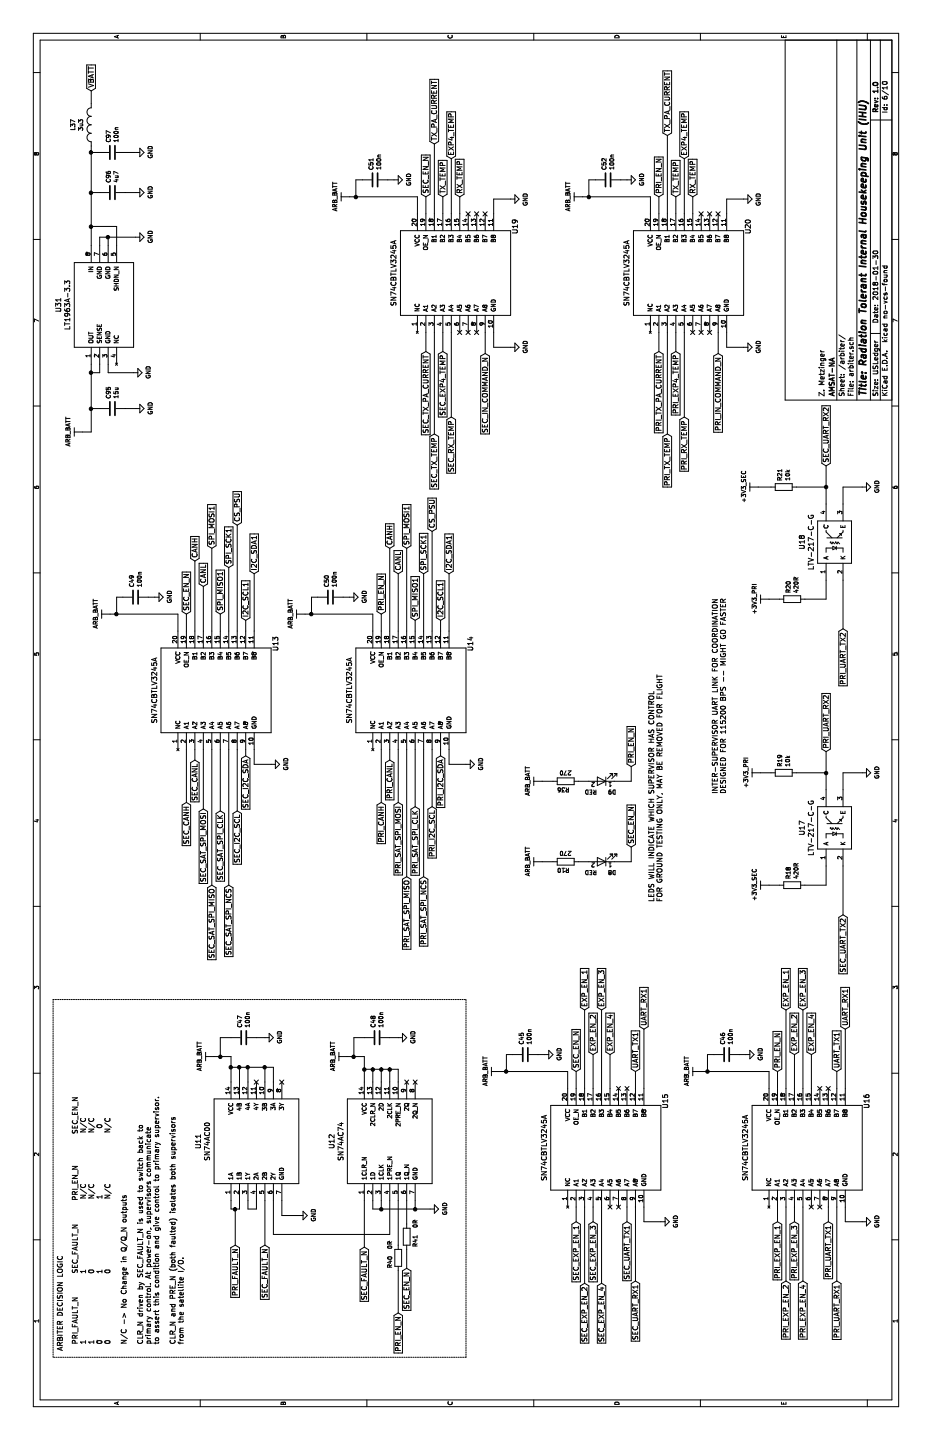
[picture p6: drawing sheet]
EESchema Schematic File Version 2
LIBS:amsat_abracon
LIBS:amsat_discrete
LIBS:amsat_everspin
LIBS:amsat_fairchild
LIBS:amsat_lineartech
LIBS:amsat_liteon
LIBS:amsat_maxim
LIBS:amsat_nxp
LIBS:amsat_onsemi
LIBS:amsat_rffm
LIBS:amsat_skyworks
LIBS:amsat_te_amp
LIBS:amsat_ti
LIBS:power
LIBS:device
LIBS:transistors
LIBS:conn
LIBS:linear
LIBS:regul
LIBS:74xx
LIBS:cmos4000
LIBS:adc-dac
LIBS:memory
LIBS:xilinx
LIBS:microcontrollers
LIBS:dsp
LIBS:microchip
LIBS:analog_switches
LIBS:motorola
LIBS:texas
LIBS:intel
LIBS:audio
LIBS:interface
LIBS:digital-audio
LIBS:philips
LIBS:display
LIBS:cypress
LIBS:siliconi
LIBS:opto
LIBS:atmel
LIBS:contrib
LIBS:valves
LIBS:rtihu-cache
EELAYER 26 0
EELAYER END
$Descr USLedger 17000 11000
encoding utf-8
Sheet 6 10
Title "Radiation Tolerant Internal Housekeeping Unit (IHU)"
Date "2018-01-30"
Rev "1.0"
Comp "AMSAT-NA"
Comment1 "Z. Metzinger"
Comment2 ""
Comment3 ""
Comment4 ""
$EndDescr
$Comp
L SN74AC00 U11
U 1 1
P 3525 3025
F 0 "U11" H 3525 3712 60  0000 C CNN
F 1 "SN74AC00" H 3525 3606 60  0000 C CNN
F 2 "Housings_SSOP:SSOP-14_5.3x6.2mm_Pitch0.65mm" H 3525 3025 60  0001 C CNN
F 3 "" H 3525 3025 60  0001 C CNN
	1    3525 3025
	1    0    0    -1  
$EndComp
Text GLabel 2300 2775 0    60   Input ~ 0
PRI_FAULT_N
Text GLabel 2300 3125 0    60   Input ~ 0
SEC_FAULT_N
$Comp
L GND #PWR0109
U 1 1
P 2650 3525
F 0 "#PWR0109" H 2650 3275 50  0001 C CNN
F 1 "GND" H 2655 3352 50  0000 C CNN
F 2 "" H 2650 3525 50  0001 C CNN
F 3 "" H 2650 3525 50  0001 C CNN
	1    2650 3525
	1    0    0    -1  
$EndComp
$Comp
L SN74AC74 U12
U 1 1
P 3525 4600
F 0 "U12" H 3525 5287 60  0000 C CNN
F 1 "SN74AC74" H 3525 5181 60  0000 C CNN
F 2 "Housings_SSOP:SSOP-14_5.3x6.2mm_Pitch0.65mm" H 3525 4600 60  0001 C CNN
F 3 "" H 3525 4600 60  0001 C CNN
	1    3525 4600
	1    0    0    -1  
$EndComp
Text GLabel 1500 4700 0    60   Input ~ 0
PRI_EN_N
Text GLabel 2025 4800 0    60   Input ~ 0
SEC_EN_N
$Comp
L GND #PWR0110
U 1 1
P 2725 5075
F 0 "#PWR0110" H 2725 4825 50  0001 C CNN
F 1 "GND" H 2730 4902 50  0000 C CNN
F 2 "" H 2725 5075 50  0001 C CNN
F 3 "" H 2725 5075 50  0001 C CNN
	1    2725 5075
	1    0    0    -1  
$EndComp
NoConn ~ 4225 4800
NoConn ~ 4225 4900
NoConn ~ 4225 3325
NoConn ~ 4225 3025
$Comp
L GND #PWR0111
U 1 1
P 7975 3200
F 0 "#PWR0111" H 7975 2950 50  0001 C CNN
F 1 "GND" H 7980 3027 50  0000 C CNN
F 2 "" H 7975 3200 50  0001 C CNN
F 3 "" H 7975 3200 50  0001 C CNN
	1    7975 3200
	1    0    0    -1  
$EndComp
$Comp
L GND #PWR0112
U 1 1
P 7975 5500
F 0 "#PWR0112" H 7975 5250 50  0001 C CNN
F 1 "GND" H 7980 5327 50  0000 C CNN
F 2 "" H 7975 5500 50  0001 C CNN
F 3 "" H 7975 5500 50  0001 C CNN
	1    7975 5500
	1    0    0    -1  
$EndComp
Text GLabel 9750 2200 2    60   Input ~ 0
SEC_EN_N
Text GLabel 9750 4500 2    60   Input ~ 0
PRI_EN_N
Text GLabel 7525 4500 0    60   Input ~ 0
PRI_CANH
Text GLabel 8025 4600 0    60   Input ~ 0
PRI_CANL
Text GLabel 10375 2300 2    60   Input ~ 0
CANH
Text GLabel 10075 2400 2    60   Input ~ 0
CANL
Text GLabel 7525 2200 0    60   Input ~ 0
SEC_CANH
Text GLabel 8025 2300 0    60   Input ~ 0
SEC_CANL
Text GLabel 10525 4600 2    60   Input ~ 0
CANH
Text GLabel 10225 4700 2    60   Input ~ 0
CANL
Text Notes 1050 750  0    60   ~ 0
ARBITER DECISION LOGIC
$Comp
L SN74CBTLV3245A U13
U 1 1
P 8850 2550
AR Path="/5A2AE81E" Ref="U13"  Part="1" 
AR Path="/5A276BBE/5A2AE81E" Ref="U13"  Part="1" 
F 0 "U13" H 9400 1850 60  0000 C CNN
F 1 "SN74CBTLV3245A" H 8850 3281 60  0000 C CNN
F 2 "amsat_ti:RGY_R-PVQFN-N20" H 8850 2550 60  0001 C CNN
F 3 "" H 8850 2550 60  0001 C CNN
	1    8850 2550
	1    0    0    -1  
$EndComp
$Comp
L SN74CBTLV3245A U14
U 1 1
P 8850 4850
AR Path="/5A2AE8AB" Ref="U14"  Part="1" 
AR Path="/5A276BBE/5A2AE8AB" Ref="U14"  Part="1" 
F 0 "U14" H 9400 4150 60  0000 C CNN
F 1 "SN74CBTLV3245A" H 8850 5581 60  0000 C CNN
F 2 "amsat_ti:RGY_R-PVQFN-N20" H 8850 4850 60  0001 C CNN
F 3 "" H 8850 4850 60  0001 C CNN
	1    8850 4850
	1    0    0    -1  
$EndComp
Text GLabel 6650 4800 0    60   Input ~ 0
PRI_SAT_SPI_MISO
Text GLabel 7475 4900 0    60   Input ~ 0
PRI_SAT_SPI_CLK
Text GLabel 7525 4700 0    60   Input ~ 0
PRI_SAT_SPI_MOSI
Text GLabel 6650 5000 0    60   Input ~ 0
PRI_SAT_SPI_NCS
Text GLabel 8075 5200 0    60   Input ~ 0
PRI_I2C_SDA
Text GLabel 7475 5100 0    60   Input ~ 0
PRI_I2C_SCL
Text GLabel 10525 4800 2    60   Input ~ 0
SPI_MOSI1
Text GLabel 9675 4900 2    60   Input ~ 0
SPI_MISO1
Text GLabel 10225 5000 2    60   Input ~ 0
SPI_SCK1
Text GLabel 9675 5200 2    60   Input ~ 0
I2C_SCL1
Text GLabel 10225 5300 2    60   Input ~ 0
I2C_SDA1
Text GLabel 10525 2500 2    60   Input ~ 0
SPI_MOSI1
Text GLabel 9750 2600 2    60   Input ~ 0
SPI_MISO1
Text GLabel 10300 2700 2    60   Input ~ 0
SPI_SCK1
Text GLabel 9675 2900 2    60   Input ~ 0
I2C_SCL1
Text GLabel 10225 3000 2    60   Input ~ 0
I2C_SDA1
Text GLabel 6550 2500 0    60   Input ~ 0
SEC_SAT_SPI_MISO
Text GLabel 7425 2600 0    60   Input ~ 0
SEC_SAT_SPI_CLK
Text GLabel 7450 2400 0    60   Input ~ 0
SEC_SAT_SPI_MOSI
Text GLabel 6550 2700 0    60   Input ~ 0
SEC_SAT_SPI_NCS
Text GLabel 8075 2900 0    60   Input ~ 0
SEC_I2C_SDA
Text GLabel 7425 2800 0    60   Input ~ 0
SEC_I2C_SCL
$Comp
L GND #PWR0113
U 1 1
P 2575 7800
F 0 "#PWR0113" H 2575 7550 50  0001 C CNN
F 1 "GND" H 2580 7627 50  0000 C CNN
F 2 "" H 2575 7800 50  0001 C CNN
F 3 "" H 2575 7800 50  0001 C CNN
	1    2575 7800
	1    0    0    -1  
$EndComp
$Comp
L GND #PWR0114
U 1 1
P 2575 10175
F 0 "#PWR0114" H 2575 9925 50  0001 C CNN
F 1 "GND" H 2580 10002 50  0000 C CNN
F 2 "" H 2575 10175 50  0001 C CNN
F 3 "" H 2575 10175 50  0001 C CNN
	1    2575 10175
	1    0    0    -1  
$EndComp
Text GLabel 4350 6800 2    60   Input ~ 0
SEC_EN_N
Text GLabel 4350 9175 2    60   Input ~ 0
PRI_EN_N
$Comp
L SN74CBTLV3245A U15
U 1 1
P 3450 7150
AR Path="/5A2EA8EA" Ref="U15"  Part="1" 
AR Path="/5A276BBE/5A2EA8EA" Ref="U15"  Part="1" 
F 0 "U15" H 4000 6450 60  0000 C CNN
F 1 "SN74CBTLV3245A" H 3450 7881 60  0000 C CNN
F 2 "amsat_ti:RGY_R-PVQFN-N20" H 3450 7150 60  0001 C CNN
F 3 "" H 3450 7150 60  0001 C CNN
	1    3450 7150
	1    0    0    -1  
$EndComp
$Comp
L SN74CBTLV3245A U16
U 1 1
P 3450 9525
AR Path="/5A2EA8F0" Ref="U16"  Part="1" 
AR Path="/5A276BBE/5A2EA8F0" Ref="U16"  Part="1" 
F 0 "U16" H 4000 8825 60  0000 C CNN
F 1 "SN74CBTLV3245A" H 3450 10256 60  0000 C CNN
F 2 "amsat_ti:RGY_R-PVQFN-N20" H 3450 9525 60  0001 C CNN
F 3 "" H 3450 9525 60  0001 C CNN
	1    3450 9525
	1    0    0    -1  
$EndComp
Text GLabel 5075 9275 2    60   Input ~ 0
EXP_EN_1
Text GLabel 4550 9375 2    60   Input ~ 0
EXP_EN_2
Text GLabel 5075 9475 2    60   Input ~ 0
EXP_EN_3
Text GLabel 4550 9575 2    60   Input ~ 0
EXP_EN_4
Text GLabel 2575 9175 0    60   Input ~ 0
PRI_EXP_EN_1
Text GLabel 1875 9275 0    60   Input ~ 0
PRI_EXP_EN_2
Text GLabel 2575 9375 0    60   Input ~ 0
PRI_EXP_EN_3
Text GLabel 1875 9475 0    60   Input ~ 0
PRI_EXP_EN_4
Text GLabel 5075 6900 2    60   Input ~ 0
EXP_EN_1
Text GLabel 4550 7000 2    60   Input ~ 0
EXP_EN_2
Text GLabel 5075 7100 2    60   Input ~ 0
EXP_EN_3
Text GLabel 4550 7200 2    60   Input ~ 0
EXP_EN_4
Text GLabel 2575 6800 0    60   Input ~ 0
SEC_EXP_EN_1
Text GLabel 1850 6900 0    60   Input ~ 0
SEC_EXP_EN_2
Text GLabel 2575 7000 0    60   Input ~ 0
SEC_EXP_EN_3
Text GLabel 1850 7100 0    60   Input ~ 0
SEC_EXP_EN_4
Text GLabel 2275 4300 0    60   Input ~ 0
SEC_FAULT_N
Text GLabel 1875 9875 0    60   Input ~ 0
PRI_UART_RX1
Text GLabel 2575 9775 0    60   Input ~ 0
PRI_UART_TX1
Text GLabel 4350 9875 2    60   Input ~ 0
UART_TX1
Text GLabel 4850 9975 2    60   Input ~ 0
UART_RX1
Text GLabel 4350 7500 2    60   Input ~ 0
UART_TX1
Text GLabel 4850 7600 2    60   Input ~ 0
UART_RX1
Text GLabel 1875 7500 0    60   Input ~ 0
SEC_UART_RX1
Text GLabel 2575 7400 0    60   Input ~ 0
SEC_UART_TX1
Text GLabel 12850 7975 0    60   Input ~ 0
PRI_EXP4_TEMP
Text GLabel 12075 8075 0    60   Input ~ 0
PRI_RX_TEMP
Text GLabel 11875 7875 0    60   Input ~ 0
PRI_TX_TEMP
Text GLabel 12850 7775 0    60   Input ~ 0
PRI_TX_PA_CURRENT
$Comp
L GND #PWR0115
U 1 1
P 12900 6025
F 0 "#PWR0115" H 12900 5775 50  0001 C CNN
F 1 "GND" H 12905 5852 50  0000 C CNN
F 2 "" H 12900 6025 50  0001 C CNN
F 3 "" H 12900 6025 50  0001 C CNN
	1    12900 6025
	1    0    0    -1  
$EndComp
$Comp
L GND #PWR0116
U 1 1
P 12900 8775
F 0 "#PWR0116" H 12900 8525 50  0001 C CNN
F 1 "GND" H 12905 8602 50  0000 C CNN
F 2 "" H 12900 8775 50  0001 C CNN
F 3 "" H 12900 8775 50  0001 C CNN
	1    12900 8775
	1    0    0    -1  
$EndComp
$Comp
L SN74CBTLV3245A U19
U 1 1
P 13775 5375
AR Path="/5A2FE01A" Ref="U19"  Part="1" 
AR Path="/5A276BBE/5A2FE01A" Ref="U19"  Part="1" 
F 0 "U19" H 14325 4675 60  0000 C CNN
F 1 "SN74CBTLV3245A" H 13775 6106 60  0000 C CNN
F 2 "amsat_ti:RGY_R-PVQFN-N20" H 13775 5375 60  0001 C CNN
F 3 "" H 13775 5375 60  0001 C CNN
	1    13775 5375
	1    0    0    -1  
$EndComp
$Comp
L SN74CBTLV3245A U20
U 1 1
P 13775 8125
AR Path="/5A2FE021" Ref="U20"  Part="1" 
AR Path="/5A276BBE/5A2FE021" Ref="U20"  Part="1" 
F 0 "U20" H 14325 7425 60  0000 C CNN
F 1 "SN74CBTLV3245A" H 13775 8856 60  0000 C CNN
F 2 "amsat_ti:RGY_R-PVQFN-N20" H 13775 8125 60  0001 C CNN
F 3 "" H 13775 8125 60  0001 C CNN
	1    13775 8125
	1    0    0    -1  
$EndComp
Text GLabel 14675 7775 2    60   Input ~ 0
PRI_EN_N
Text GLabel 14675 5025 2    60   Input ~ 0
SEC_EN_N
Text GLabel 12850 5225 0    60   Input ~ 0
SEC_EXP4_TEMP
Text GLabel 12075 5325 0    60   Input ~ 0
SEC_RX_TEMP
Text GLabel 11875 5125 0    60   Input ~ 0
SEC_TX_TEMP
Text GLabel 12850 5025 0    60   Input ~ 0
SEC_TX_PA_CURRENT
Text GLabel 15300 5125 2    60   Input ~ 0
TX_PA_CURRENT
Text GLabel 14675 5225 2    60   Input ~ 0
TX_TEMP
Text GLabel 15125 5325 2    60   Input ~ 0
EXP4_TEMP
Text GLabel 14675 5425 2    60   Input ~ 0
RX_TEMP
Text GLabel 15400 7875 2    60   Input ~ 0
TX_PA_CURRENT
Text GLabel 14675 7975 2    60   Input ~ 0
TX_TEMP
Text GLabel 15125 8075 2    60   Input ~ 0
EXP4_TEMP
Text GLabel 14675 8175 2    60   Input ~ 0
RX_TEMP
$Comp
L C C47
U 1 1
P 4750 2875
F 0 "C47" H 4865 2921 50  0000 L CNN
F 1 "100n" H 4865 2830 50  0000 L CNN
F 2 "Capacitors_SMD:C_0603" H 4788 2725 50  0001 C CNN
F 3 "" H 4750 2875 50  0001 C CNN
	1    4750 2875
	1    0    0    -1  
$EndComp
$Comp
L GND #PWR0117
U 1 1
P 4750 3125
F 0 "#PWR0117" H 4750 2875 50  0001 C CNN
F 1 "GND" H 4755 2952 50  0000 C CNN
F 2 "" H 4750 3125 50  0001 C CNN
F 3 "" H 4750 3125 50  0001 C CNN
	1    4750 3125
	1    0    0    -1  
$EndComp
$Comp
L C C48
U 1 1
P 4750 4450
F 0 "C48" H 4865 4496 50  0000 L CNN
F 1 "100n" H 4865 4405 50  0000 L CNN
F 2 "Capacitors_SMD:C_0603" H 4788 4300 50  0001 C CNN
F 3 "" H 4750 4450 50  0001 C CNN
	1    4750 4450
	1    0    0    -1  
$EndComp
$Comp
L GND #PWR0118
U 1 1
P 4750 4700
F 0 "#PWR0118" H 4750 4450 50  0001 C CNN
F 1 "GND" H 4755 4527 50  0000 C CNN
F 2 "" H 4750 4700 50  0001 C CNN
F 3 "" H 4750 4700 50  0001 C CNN
	1    4750 4700
	1    0    0    -1  
$EndComp
$Comp
L C C46
U 1 1
P 4550 8575
F 0 "C46" H 4665 8621 50  0000 L CNN
F 1 "100n" H 4665 8530 50  0000 L CNN
F 2 "Capacitors_SMD:C_0603" H 4588 8425 50  0001 C CNN
F 3 "" H 4550 8575 50  0001 C CNN
	1    4550 8575
	1    0    0    -1  
$EndComp
$Comp
L GND #PWR0119
U 1 1
P 4550 8800
F 0 "#PWR0119" H 4550 8550 50  0001 C CNN
F 1 "GND" H 4555 8627 50  0000 C CNN
F 2 "" H 4550 8800 50  0001 C CNN
F 3 "" H 4550 8800 50  0001 C CNN
	1    4550 8800
	1    0    0    -1  
$EndComp
$Comp
L C C45
U 1 1
P 4550 6200
F 0 "C45" H 4665 6246 50  0000 L CNN
F 1 "100n" H 4665 6155 50  0000 L CNN
F 2 "Capacitors_SMD:C_0603" H 4588 6050 50  0001 C CNN
F 3 "" H 4550 6200 50  0001 C CNN
	1    4550 6200
	1    0    0    -1  
$EndComp
$Comp
L GND #PWR0120
U 1 1
P 4550 6425
F 0 "#PWR0120" H 4550 6175 50  0001 C CNN
F 1 "GND" H 4555 6252 50  0000 C CNN
F 2 "" H 4550 6425 50  0001 C CNN
F 3 "" H 4550 6425 50  0001 C CNN
	1    4550 6425
	1    0    0    -1  
$EndComp
$Comp
L C C50
U 1 1
P 9950 3900
F 0 "C50" H 10065 3946 50  0000 L CNN
F 1 "100n" H 10065 3855 50  0000 L CNN
F 2 "Capacitors_SMD:C_0603" H 9988 3750 50  0001 C CNN
F 3 "" H 9950 3900 50  0001 C CNN
	1    9950 3900
	1    0    0    -1  
$EndComp
$Comp
L GND #PWR0121
U 1 1
P 9950 4125
F 0 "#PWR0121" H 9950 3875 50  0001 C CNN
F 1 "GND" H 9955 3952 50  0000 C CNN
F 2 "" H 9950 4125 50  0001 C CNN
F 3 "" H 9950 4125 50  0001 C CNN
	1    9950 4125
	1    0    0    -1  
$EndComp
$Comp
L C C49
U 1 1
P 9950 1600
F 0 "C49" H 10065 1646 50  0000 L CNN
F 1 "100n" H 10065 1555 50  0000 L CNN
F 2 "Capacitors_SMD:C_0603" H 9988 1450 50  0001 C CNN
F 3 "" H 9950 1600 50  0001 C CNN
	1    9950 1600
	1    0    0    -1  
$EndComp
$Comp
L GND #PWR0122
U 1 1
P 9950 1825
F 0 "#PWR0122" H 9950 1575 50  0001 C CNN
F 1 "GND" H 9955 1652 50  0000 C CNN
F 2 "" H 9950 1825 50  0001 C CNN
F 3 "" H 9950 1825 50  0001 C CNN
	1    9950 1825
	1    0    0    -1  
$EndComp
$Comp
L C C52
U 1 1
P 14875 7175
F 0 "C52" H 14990 7221 50  0000 L CNN
F 1 "100n" H 14990 7130 50  0000 L CNN
F 2 "Capacitors_SMD:C_0603" H 14913 7025 50  0001 C CNN
F 3 "" H 14875 7175 50  0001 C CNN
	1    14875 7175
	1    0    0    -1  
$EndComp
$Comp
L GND #PWR0123
U 1 1
P 14875 7400
F 0 "#PWR0123" H 14875 7150 50  0001 C CNN
F 1 "GND" H 14880 7227 50  0000 C CNN
F 2 "" H 14875 7400 50  0001 C CNN
F 3 "" H 14875 7400 50  0001 C CNN
	1    14875 7400
	1    0    0    -1  
$EndComp
$Comp
L C C51
U 1 1
P 14875 4425
F 0 "C51" H 14990 4471 50  0000 L CNN
F 1 "100n" H 14990 4380 50  0000 L CNN
F 2 "Capacitors_SMD:C_0603" H 14913 4275 50  0001 C CNN
F 3 "" H 14875 4425 50  0001 C CNN
	1    14875 4425
	1    0    0    -1  
$EndComp
$Comp
L GND #PWR0124
U 1 1
P 14875 4650
F 0 "#PWR0124" H 14875 4400 50  0001 C CNN
F 1 "GND" H 14880 4477 50  0000 C CNN
F 2 "" H 14875 4650 50  0001 C CNN
F 3 "" H 14875 4650 50  0001 C CNN
	1    14875 4650
	1    0    0    -1  
$EndComp
Text Notes 1125 2175 0    60   ~ 0
PRI_FAULT_N      SEC_FAULT_N      PRI_EN_N        SEC_EN_N\n1                 1                  N/C             N/C\n1                 0                  N/C             N/C\n0                 1                  1                 0\n0                 0                  N/C             N/C\n\nN/C -> No Change in Q/Q_N outputs\n\nCLR_N driven by SEC_FAULT_N is used to switch back to\nprimary control. At power-on, supervisors communicate\nto assert this condition and give control to primary supervisor.\n\nCLR_N and PRE_N (both faulted) isolates both supervisors \nfrom the satellite I/O.
$Comp
L R R20
U 1 1
P 9925 9350
F 0 "R20" H 9995 9396 50  0000 L CNN
F 1 "420R" H 9995 9305 50  0000 L CNN
F 2 "Resistors_SMD:R_0603" V 9855 9350 50  0001 C CNN
F 3 "" H 9925 9350 50  0001 C CNN
	1    9925 9350
	1    0    0    -1  
$EndComp
Text GLabel 9575 9950 0    60   Input ~ 0
PRI_UART_TX2
Text GLabel 11500 9750 2    60   Input ~ 0
SEC_UART_RX2
$Comp
L R R21
U 1 1
P 11250 9250
F 0 "R21" H 11320 9296 50  0000 L CNN
F 1 "10k" H 11320 9205 50  0000 L CNN
F 2 "Resistors_SMD:R_0603" V 11180 9250 50  0001 C CNN
F 3 "" H 11250 9250 50  0001 C CNN
	1    11250 9250
	1    0    0    -1  
$EndComp
$Comp
L GND #PWR0125
U 1 1
P 11250 10175
F 0 "#PWR0125" H 11250 9925 50  0001 C CNN
F 1 "GND" H 11255 10002 50  0000 C CNN
F 2 "" H 11250 10175 50  0001 C CNN
F 3 "" H 11250 10175 50  0001 C CNN
	1    11250 10175
	1    0    0    -1  
$EndComp
$Comp
L R R18
U 1 1
P 6550 9350
F 0 "R18" H 6620 9396 50  0000 L CNN
F 1 "420R" H 6620 9305 50  0000 L CNN
F 2 "Resistors_SMD:R_0603" V 6480 9350 50  0001 C CNN
F 3 "" H 6550 9350 50  0001 C CNN
	1    6550 9350
	1    0    0    -1  
$EndComp
Text GLabel 6200 9950 0    60   Input ~ 0
SEC_UART_TX2
Text GLabel 8125 9750 2    60   Input ~ 0
PRI_UART_RX2
$Comp
L R R19
U 1 1
P 7875 9250
F 0 "R19" H 7945 9296 50  0000 L CNN
F 1 "10k" H 7945 9205 50  0000 L CNN
F 2 "Resistors_SMD:R_0603" V 7805 9250 50  0001 C CNN
F 3 "" H 7875 9250 50  0001 C CNN
	1    7875 9250
	1    0    0    -1  
$EndComp
$Comp
L GND #PWR0126
U 1 1
P 7875 10175
F 0 "#PWR0126" H 7875 9925 50  0001 C CNN
F 1 "GND" H 7880 10002 50  0000 C CNN
F 2 "" H 7875 10175 50  0001 C CNN
F 3 "" H 7875 10175 50  0001 C CNN
	1    7875 10175
	1    0    0    -1  
$EndComp
$Comp
L +3V3_PRI #PWR0127
U 1 1
P 9925 9075
F 0 "#PWR0127" H 9925 8925 50  0001 C CNN
F 1 "+3V3_PRI" H 9930 9248 50  0000 C CNN
F 2 "" H 9925 9075 50  0001 C CNN
F 3 "" H 9925 9075 50  0001 C CNN
	1    9925 9075
	1    0    0    -1  
$EndComp
$Comp
L +3V3_PRI #PWR0128
U 1 1
P 7875 8975
F 0 "#PWR0128" H 7875 8825 50  0001 C CNN
F 1 "+3V3_PRI" H 7880 9148 50  0000 C CNN
F 2 "" H 7875 8975 50  0001 C CNN
F 3 "" H 7875 8975 50  0001 C CNN
	1    7875 8975
	1    0    0    -1  
$EndComp
$Comp
L +3V3_SEC #PWR0129
U 1 1
P 6550 9075
F 0 "#PWR0129" H 6550 8925 50  0001 C CNN
F 1 "+3V3_SEC" H 6555 9248 50  0000 C CNN
F 2 "" H 6550 9075 50  0001 C CNN
F 3 "" H 6550 9075 50  0001 C CNN
	1    6550 9075
	1    0    0    -1  
$EndComp
Text Notes 7625 8575 0    60   ~ 0
INTER-SUPERVISOR UART LINK FOR COORDINATION\nDESIGNED FOR 115200 BPS -- MIGHT GO FASTER
$Comp
L ARB_BATT #PWR0130
U 1 1
P 11900 975
F 0 "#PWR0130" H 11900 825 50  0001 C CNN
F 1 "ARB_BATT" H 11905 1148 50  0000 C CNN
F 2 "" H 11900 975 50  0001 C CNN
F 3 "" H 11900 975 50  0001 C CNN
	1    11900 975 
	1    0    0    -1  
$EndComp
$Comp
L ARB_BATT #PWR0131
U 1 1
P 14675 6875
F 0 "#PWR0131" H 14675 6725 50  0001 C CNN
F 1 "ARB_BATT" H 14680 7048 50  0000 C CNN
F 2 "" H 14675 6875 50  0001 C CNN
F 3 "" H 14675 6875 50  0001 C CNN
	1    14675 6875
	1    0    0    -1  
$EndComp
$Comp
L ARB_BATT #PWR0132
U 1 1
P 9750 3600
F 0 "#PWR0132" H 9750 3450 50  0001 C CNN
F 1 "ARB_BATT" H 9755 3773 50  0000 C CNN
F 2 "" H 9750 3600 50  0001 C CNN
F 3 "" H 9750 3600 50  0001 C CNN
	1    9750 3600
	1    0    0    -1  
$EndComp
$Comp
L ARB_BATT #PWR0133
U 1 1
P 14675 4125
F 0 "#PWR0133" H 14675 3975 50  0001 C CNN
F 1 "ARB_BATT" H 14680 4298 50  0000 C CNN
F 2 "" H 14675 4125 50  0001 C CNN
F 3 "" H 14675 4125 50  0001 C CNN
	1    14675 4125
	1    0    0    -1  
$EndComp
$Comp
L ARB_BATT #PWR0134
U 1 1
P 9750 1300
F 0 "#PWR0134" H 9750 1150 50  0001 C CNN
F 1 "ARB_BATT" H 9755 1473 50  0000 C CNN
F 2 "" H 9750 1300 50  0001 C CNN
F 3 "" H 9750 1300 50  0001 C CNN
	1    9750 1300
	1    0    0    -1  
$EndComp
$Comp
L ARB_BATT #PWR0135
U 1 1
P 4350 5900
F 0 "#PWR0135" H 4350 5750 50  0001 C CNN
F 1 "ARB_BATT" H 4355 6073 50  0000 C CNN
F 2 "" H 4350 5900 50  0001 C CNN
F 3 "" H 4350 5900 50  0001 C CNN
	1    4350 5900
	1    0    0    -1  
$EndComp
$Comp
L ARB_BATT #PWR0136
U 1 1
P 4525 2525
F 0 "#PWR0136" H 4525 2375 50  0001 C CNN
F 1 "ARB_BATT" H 4530 2698 50  0000 C CNN
F 2 "" H 4525 2525 50  0001 C CNN
F 3 "" H 4525 2525 50  0001 C CNN
	1    4525 2525
	1    0    0    -1  
$EndComp
$Comp
L ARB_BATT #PWR0137
U 1 1
P 4350 8275
F 0 "#PWR0137" H 4350 8125 50  0001 C CNN
F 1 "ARB_BATT" H 4355 8448 50  0000 C CNN
F 2 "" H 4350 8275 50  0001 C CNN
F 3 "" H 4350 8275 50  0001 C CNN
	1    4350 8275
	1    0    0    -1  
$EndComp
$Comp
L ARB_BATT #PWR0138
U 1 1
P 4525 4100
F 0 "#PWR0138" H 4525 3950 50  0001 C CNN
F 1 "ARB_BATT" H 4530 4273 50  0000 C CNN
F 2 "" H 4525 4100 50  0001 C CNN
F 3 "" H 4525 4100 50  0001 C CNN
	1    4525 4100
	1    0    0    -1  
$EndComp
$Comp
L LTV-217-C-G U17
U 1 1
P 7225 9850
F 0 "U17" H 7225 10237 60  0000 C CNN
F 1 "LTV-217-C-G" H 7225 10131 60  0000 C CNN
F 2 "amsat_liteon:LTV-217" H 7225 9500 60  0001 C CNN
F 3 "" H 7225 9500 60  0001 C CNN
	1    7225 9850
	1    0    0    -1  
$EndComp
$Comp
L LTV-217-C-G U18
U 1 1
P 10600 9850
F 0 "U18" H 10600 10237 60  0000 C CNN
F 1 "LTV-217-C-G" H 10600 10131 60  0000 C CNN
F 2 "amsat_liteon:LTV-217" H 10600 9500 60  0001 C CNN
F 3 "" H 10600 9500 60  0001 C CNN
	1    10600 9850
	1    0    0    -1  
$EndComp
$Comp
L +3V3_SEC #PWR0139
U 1 1
P 11250 8950
F 0 "#PWR0139" H 11250 8800 50  0001 C CNN
F 1 "+3V3_SEC" H 11255 9123 50  0000 C CNN
F 2 "" H 11250 8950 50  0001 C CNN
F 3 "" H 11250 8950 50  0001 C CNN
	1    11250 8950
	1    0    0    -1  
$EndComp
NoConn ~ 13075 5425
NoConn ~ 13075 5525
NoConn ~ 13075 5625
NoConn ~ 14475 5725
NoConn ~ 14475 5625
NoConn ~ 14475 5525
NoConn ~ 13075 8175
NoConn ~ 13075 8275
NoConn ~ 13075 8375
NoConn ~ 14475 8275
NoConn ~ 14475 8375
NoConn ~ 14475 8475
NoConn ~ 4150 9675
NoConn ~ 4150 9775
NoConn ~ 2750 9675
NoConn ~ 2750 9575
Text GLabel 12825 5725 0    60   Input ~ 0
SEC_IN_COMMAND_N
Text GLabel 12825 8475 0    60   Input ~ 0
PRI_IN_COMMAND_N
$Comp
L GND #PWR0140
U 1 1
P 14650 8775
F 0 "#PWR0140" H 14650 8525 50  0001 C CNN
F 1 "GND" H 14655 8602 50  0000 C CNN
F 2 "" H 14650 8775 50  0001 C CNN
F 3 "" H 14650 8775 50  0001 C CNN
	1    14650 8775
	-1   0    0    -1  
$EndComp
$Comp
L GND #PWR0141
U 1 1
P 14650 6025
F 0 "#PWR0141" H 14650 5775 50  0001 C CNN
F 1 "GND" H 14655 5852 50  0000 C CNN
F 2 "" H 14650 6025 50  0001 C CNN
F 3 "" H 14650 6025 50  0001 C CNN
	1    14650 6025
	-1   0    0    -1  
$EndComp
$Comp
L LED D8
U 1 1
P 6825 7100
F 0 "D8" H 6700 7225 50  0000 C CNN
F 1 "RED" H 6950 7225 50  0000 C CNN
F 2 "LEDs:LED_0603" H 6825 7100 50  0001 C CNN
F 3 "" H 6825 7100 50  0001 C CNN
	1    6825 7100
	0    -1   -1   0   
$EndComp
$Comp
L R R10
U 1 1
P 6825 6675
F 0 "R10" V 6725 6625 50  0000 L CNN
F 1 "270" V 6925 6600 50  0000 L CNN
F 2 "Resistors_SMD:R_0603" V 6755 6675 50  0001 C CNN
F 3 "" H 6825 6675 50  0000 C CNN
	1    6825 6675
	1    0    0    -1  
$EndComp
$Comp
L ARB_BATT #PWR0142
U 1 1
P 6825 6400
F 0 "#PWR0142" H 6825 6250 50  0001 C CNN
F 1 "ARB_BATT" H 6830 6573 50  0000 C CNN
F 2 "" H 6825 6400 50  0001 C CNN
F 3 "" H 6825 6400 50  0001 C CNN
	1    6825 6400
	1    0    0    -1  
$EndComp
Text GLabel 7000 7450 2    60   Input ~ 0
SEC_EN_N
$Comp
L LED D9
U 1 1
P 7775 7100
F 0 "D9" H 7650 7225 50  0000 C CNN
F 1 "RED" H 7900 7225 50  0000 C CNN
F 2 "LEDs:LED_0603" H 7775 7100 50  0001 C CNN
F 3 "" H 7775 7100 50  0001 C CNN
	1    7775 7100
	0    -1   -1   0   
$EndComp
$Comp
L R R36
U 1 1
P 7775 6675
F 0 "R36" V 7675 6625 50  0000 L CNN
F 1 "270" V 7875 6600 50  0000 L CNN
F 2 "Resistors_SMD:R_0603" V 7705 6675 50  0001 C CNN
F 3 "" H 7775 6675 50  0000 C CNN
	1    7775 6675
	1    0    0    -1  
$EndComp
$Comp
L ARB_BATT #PWR0143
U 1 1
P 7775 6400
F 0 "#PWR0143" H 7775 6250 50  0001 C CNN
F 1 "ARB_BATT" H 7780 6573 50  0000 C CNN
F 2 "" H 7775 6400 50  0001 C CNN
F 3 "" H 7775 6400 50  0001 C CNN
	1    7775 6400
	1    0    0    -1  
$EndComp
Text GLabel 7950 7450 2    60   Input ~ 0
PRI_EN_N
Text Notes 6350 7825 0    60   ~ 0
LEDS WILL INDICATE WHICH SUPERVISOR HAS CONTROL\nFOR GROUND TESTING ONLY, MAY BE REMOVED FOR FLIGHT
$Comp
L R R41
U 1 1
P 2400 4800
F 0 "R41" V 2500 4675 50  0000 L CNN
F 1 "0R" V 2500 4900 50  0000 L CNN
F 2 "Resistors_SMD:R_0603" V 2330 4800 50  0001 C CNN
F 3 "" H 2400 4800 50  0000 C CNN
	1    2400 4800
	0    1    1    0   
$EndComp
$Comp
L R R40
U 1 1
P 2150 4700
F 0 "R40" V 2050 4575 50  0000 L CNN
F 1 "0R" V 2050 4800 50  0000 L CNN
F 2 "Resistors_SMD:R_0603" V 2080 4700 50  0001 C CNN
F 3 "" H 2150 4700 50  0000 C CNN
	1    2150 4700
	0    1    1    0   
$EndComp
Wire Wire Line
	2825 2725 2725 2725
Wire Wire Line
	2725 2725 2725 2825
Wire Wire Line
	2725 2825 2825 2825
Wire Wire Line
	2725 2775 2300 2775
Connection ~ 2725 2775
Wire Wire Line
	2300 3125 2825 3125
Wire Wire Line
	2825 2925 2725 2925
Wire Wire Line
	2725 2925 2725 3025
Wire Wire Line
	2725 3025 2825 3025
Wire Wire Line
	2825 3325 2650 3325
Wire Wire Line
	2650 3325 2650 3525
Wire Wire Line
	2825 3225 2425 3225
Wire Wire Line
	2425 3225 2425 4600
Wire Wire Line
	4525 2725 4225 2725
Wire Wire Line
	4525 2525 4525 2725
Wire Wire Line
	2425 4600 2825 4600
Wire Wire Line
	2725 4900 2825 4900
Wire Wire Line
	2725 4400 2725 5075
Wire Wire Line
	4525 4300 4225 4300
Wire Wire Line
	4525 4100 4525 4300
Wire Wire Line
	4225 4400 4375 4400
Wire Wire Line
	4375 4300 4375 4700
Connection ~ 4375 4300
Wire Wire Line
	4375 4700 4225 4700
Connection ~ 4375 4400
Wire Wire Line
	4225 4600 4375 4600
Connection ~ 4375 4600
Wire Wire Line
	4225 4500 4375 4500
Connection ~ 4375 4500
Wire Wire Line
	2825 4400 2725 4400
Connection ~ 2725 4900
Wire Wire Line
	4225 2825 4400 2825
Wire Wire Line
	4400 2725 4400 3225
Connection ~ 4400 2725
Wire Wire Line
	4400 2925 4225 2925
Connection ~ 4400 2825
Wire Wire Line
	4400 3125 4225 3125
Connection ~ 4400 2925
Wire Wire Line
	4400 3225 4225 3225
Connection ~ 4400 3125
Wire Wire Line
	8150 3000 7975 3000
Wire Wire Line
	7975 3000 7975 3200
Wire Wire Line
	8150 5300 7975 5300
Wire Wire Line
	7975 5300 7975 5500
Wire Wire Line
	9550 2200 9750 2200
Wire Wire Line
	9550 4500 9750 4500
Wire Wire Line
	8150 4500 7525 4500
Wire Wire Line
	8025 4600 8150 4600
Wire Wire Line
	8150 2200 7525 2200
Wire Wire Line
	8025 2300 8150 2300
Wire Wire Line
	9550 2300 10375 2300
Wire Wire Line
	9550 2400 10075 2400
Wire Wire Line
	9550 4600 10525 4600
Wire Wire Line
	9550 4700 10225 4700
Wire Notes Line
	975  625  5200 625 
Wire Notes Line
	5200 625  5200 5500
Wire Notes Line
	5200 5500 975  5500
Wire Notes Line
	975  5500 975  625 
Wire Wire Line
	7525 4700 8150 4700
Wire Wire Line
	6650 4800 8150 4800
Wire Wire Line
	7475 4900 8150 4900
Wire Wire Line
	8150 5000 6650 5000
Wire Wire Line
	7475 5100 8150 5100
Wire Wire Line
	8075 5200 8150 5200
Wire Wire Line
	9550 4800 10525 4800
Wire Wire Line
	9550 4900 9675 4900
Wire Wire Line
	9550 5000 10225 5000
Wire Wire Line
	9550 5200 9675 5200
Wire Wire Line
	10225 5300 9550 5300
Wire Wire Line
	9550 2500 10525 2500
Wire Wire Line
	9550 2600 9750 2600
Wire Wire Line
	9550 2700 10300 2700
Wire Wire Line
	9550 2900 9675 2900
Wire Wire Line
	10225 3000 9550 3000
Wire Wire Line
	7450 2400 8150 2400
Wire Wire Line
	6550 2500 8150 2500
Wire Wire Line
	7425 2600 8150 2600
Wire Wire Line
	8150 2700 6550 2700
Wire Wire Line
	7425 2800 8150 2800
Wire Wire Line
	8075 2900 8150 2900
Wire Wire Line
	4350 8275 4350 9075
Wire Wire Line
	4350 9075 4150 9075
Wire Wire Line
	2750 7600 2575 7600
Wire Wire Line
	2575 7600 2575 7800
Wire Wire Line
	2750 9975 2575 9975
Wire Wire Line
	2575 9975 2575 10175
Wire Wire Line
	4150 6800 4350 6800
Wire Wire Line
	4150 9175 4350 9175
Wire Wire Line
	4150 9275 5075 9275
Wire Wire Line
	4550 9375 4150 9375
Wire Wire Line
	5075 9475 4150 9475
Wire Wire Line
	4550 9575 4150 9575
Wire Wire Line
	2750 9175 2575 9175
Wire Wire Line
	1875 9275 2750 9275
Wire Wire Line
	2575 9375 2750 9375
Wire Wire Line
	1875 9475 2750 9475
Wire Wire Line
	4150 6900 5075 6900
Wire Wire Line
	4550 7000 4150 7000
Wire Wire Line
	5075 7100 4150 7100
Wire Wire Line
	4550 7200 4150 7200
Wire Wire Line
	2750 6800 2575 6800
Wire Wire Line
	1850 6900 2750 6900
Wire Wire Line
	2575 7000 2750 7000
Wire Wire Line
	1850 7100 2750 7100
Wire Wire Line
	2825 4300 2275 4300
Wire Wire Line
	2825 4500 2725 4500
Connection ~ 2725 4500
Wire Wire Line
	1875 9875 2750 9875
Wire Wire Line
	2575 9775 2750 9775
Wire Wire Line
	4150 9875 4350 9875
Wire Wire Line
	4850 9975 4150 9975
Wire Wire Line
	4150 7500 4350 7500
Wire Wire Line
	4850 7600 4150 7600
Wire Wire Line
	1875 7500 2750 7500
Wire Wire Line
	2575 7400 2750 7400
Wire Wire Line
	13075 5825 12900 5825
Wire Wire Line
	12900 5825 12900 6025
Wire Wire Line
	13075 8575 12900 8575
Wire Wire Line
	12900 8575 12900 8775
Wire Wire Line
	14475 7775 14675 7775
Wire Wire Line
	14475 5025 14675 5025
Wire Wire Line
	11875 7875 13075 7875
Wire Wire Line
	12850 7775 13075 7775
Wire Wire Line
	12850 7975 13075 7975
Wire Wire Line
	12075 8075 13075 8075
Wire Wire Line
	11875 5125 13075 5125
Wire Wire Line
	12850 5025 13075 5025
Wire Wire Line
	12850 5225 13075 5225
Wire Wire Line
	12075 5325 13075 5325
Wire Wire Line
	14475 5125 15300 5125
Wire Wire Line
	14675 5225 14475 5225
Wire Wire Line
	14475 5325 15125 5325
Wire Wire Line
	14675 5425 14475 5425
Wire Wire Line
	14475 7875 15400 7875
Wire Wire Line
	14475 8075 15125 8075
Wire Wire Line
	14675 7975 14475 7975
Wire Wire Line
	14675 8175 14475 8175
Wire Wire Line
	4750 2725 4750 2600
Wire Wire Line
	4750 2600 4525 2600
Connection ~ 4525 2600
Wire Wire Line
	4750 3025 4750 3125
Wire Wire Line
	4750 4300 4750 4175
Wire Wire Line
	4750 4600 4750 4700
Wire Wire Line
	4750 4175 4525 4175
Connection ~ 4525 4175
Wire Wire Line
	4550 8350 4550 8425
Wire Wire Line
	4550 8725 4550 8800
Wire Wire Line
	4550 8350 4350 8350
Connection ~ 4350 8350
Wire Wire Line
	4350 5900 4350 6700
Wire Wire Line
	4350 6700 4150 6700
Wire Wire Line
	4550 5975 4550 6050
Wire Wire Line
	4550 6350 4550 6425
Wire Wire Line
	4550 5975 4350 5975
Connection ~ 4350 5975
Wire Wire Line
	9750 3600 9750 4400
Wire Wire Line
	9750 4400 9550 4400
Wire Wire Line
	9950 3675 9950 3750
Wire Wire Line
	9950 4050 9950 4125
Wire Wire Line
	9950 3675 9750 3675
Connection ~ 9750 3675
Wire Wire Line
	9750 1300 9750 2100
Wire Wire Line
	9750 2100 9550 2100
Wire Wire Line
	9950 1375 9950 1450
Wire Wire Line
	9950 1750 9950 1825
Wire Wire Line
	9950 1375 9750 1375
Connection ~ 9750 1375
Wire Wire Line
	14675 6875 14675 7675
Wire Wire Line
	14675 7675 14475 7675
Wire Wire Line
	14875 6950 14875 7025
Wire Wire Line
	14875 7325 14875 7400
Wire Wire Line
	14875 6950 14675 6950
Connection ~ 14675 6950
Wire Wire Line
	14675 4125 14675 4925
Wire Wire Line
	14675 4925 14475 4925
Wire Wire Line
	14875 4200 14875 4275
Wire Wire Line
	14875 4575 14875 4650
Wire Wire Line
	14875 4200 14675 4200
Connection ~ 14675 4200
Wire Wire Line
	10150 9750 9925 9750
Wire Wire Line
	9925 9750 9925 9500
Wire Wire Line
	10150 9950 9575 9950
Wire Wire Line
	11050 9750 11500 9750
Wire Wire Line
	11250 9400 11250 9750
Connection ~ 11250 9750
Wire Wire Line
	11050 9950 11250 9950
Wire Wire Line
	11250 9950 11250 10175
Wire Wire Line
	6775 9750 6550 9750
Wire Wire Line
	6550 9750 6550 9500
Wire Wire Line
	6775 9950 6200 9950
Wire Wire Line
	7875 9400 7875 9750
Wire Wire Line
	7675 9950 7875 9950
Wire Wire Line
	7875 9950 7875 10175
Wire Wire Line
	9925 9075 9925 9200
Wire Wire Line
	7875 8975 7875 9100
Wire Wire Line
	6550 9075 6550 9200
Wire Wire Line
	7675 9750 8125 9750
Connection ~ 7875 9750
Wire Wire Line
	11250 8950 11250 9100
Wire Wire Line
	12825 5725 13075 5725
Wire Wire Line
	12825 8475 13075 8475
Wire Wire Line
	14475 8575 14650 8575
Wire Wire Line
	14650 8575 14650 8775
Wire Wire Line
	14475 5825 14650 5825
Wire Wire Line
	14650 5825 14650 6025
Wire Wire Line
	6825 6950 6825 6825
Wire Wire Line
	6825 6525 6825 6400
Wire Wire Line
	6825 7250 6825 7450
Wire Wire Line
	6825 7450 7000 7450
Wire Wire Line
	7775 6950 7775 6825
Wire Wire Line
	7775 6525 7775 6400
Wire Wire Line
	7775 7250 7775 7450
Wire Wire Line
	7775 7450 7950 7450
Wire Wire Line
	2025 4800 2250 4800
Wire Wire Line
	2550 4800 2825 4800
Wire Wire Line
	1500 4700 2000 4700
Wire Wire Line
	2300 4700 2825 4700
NoConn ~ 4150 7400
NoConn ~ 4150 7300
NoConn ~ 2750 7300
NoConn ~ 2750 7200
Text GLabel 10800 2800 2    60   Input ~ 0
CS_PSU
Wire Wire Line
	9550 2800 10800 2800
Text GLabel 10725 5100 2    60   Input ~ 0
CS_PSU
Wire Wire Line
	9550 5100 10725 5100
Text GLabel 15925 1075 2    60   Input ~ 0
VBATT
$Comp
L INDUCTOR_SMALL L37
U 1 1
P 15525 1075
F 0 "L37" H 15525 1290 50  0000 C CNN
F 1 "3u3" H 15525 1199 50  0000 C CNN
F 2 "amsat_murata:L_0603" H 15525 1075 50  0001 C CNN
F 3 "" H 15525 1075 50  0000 C CNN
	1    15525 1075
	1    0    0    -1  
$EndComp
Wire Wire Line
	15925 1075 15775 1075
Wire Wire Line
	14100 1075 15275 1075
$Comp
L C C97
U 1 1
P 15200 1325
F 0 "C97" H 15315 1371 50  0000 L CNN
F 1 "100n" H 15315 1280 50  0000 L CNN
F 2 "Capacitors_SMD:C_0603" H 15238 1175 50  0001 C CNN
F 3 "" H 15200 1325 50  0001 C CNN
	1    15200 1325
	1    0    0    -1  
$EndComp
$Comp
L GND #PWR0144
U 1 1
P 15200 1600
F 0 "#PWR0144" H 15200 1350 50  0001 C CNN
F 1 "GND" H 15205 1427 50  0000 C CNN
F 2 "" H 15200 1600 50  0001 C CNN
F 3 "" H 15200 1600 50  0001 C CNN
	1    15200 1600
	1    0    0    -1  
$EndComp
Wire Wire Line
	15200 1600 15200 1475
Wire Wire Line
	15200 1175 15200 1075
Connection ~ 15200 1075
$Comp
L GND #PWR0145
U 1 1
P 14200 1600
F 0 "#PWR0145" H 14200 1350 50  0001 C CNN
F 1 "GND" H 14205 1427 50  0000 C CNN
F 2 "" H 14200 1600 50  0001 C CNN
F 3 "" H 14200 1600 50  0001 C CNN
	1    14200 1600
	1    0    0    -1  
$EndComp
Wire Wire Line
	14100 1175 14200 1175
Wire Wire Line
	14200 1175 14200 1600
Wire Wire Line
	14100 1275 14200 1275
Connection ~ 14200 1275
Wire Wire Line
	14100 1375 14325 1375
Wire Wire Line
	14325 1375 14325 1075
Connection ~ 14325 1075
$Comp
L C C96
U 1 1
P 14725 1325
F 0 "C96" H 14840 1371 50  0000 L CNN
F 1 "4u7" H 14840 1280 50  0000 L CNN
F 2 "Capacitors_SMD:C_0603" H 14763 1175 50  0001 C CNN
F 3 "" H 14725 1325 50  0001 C CNN
	1    14725 1325
	1    0    0    -1  
$EndComp
$Comp
L GND #PWR0146
U 1 1
P 14725 1600
F 0 "#PWR0146" H 14725 1350 50  0001 C CNN
F 1 "GND" H 14730 1427 50  0000 C CNN
F 2 "" H 14725 1600 50  0001 C CNN
F 3 "" H 14725 1600 50  0001 C CNN
	1    14725 1600
	1    0    0    -1  
$EndComp
Wire Wire Line
	14725 1600 14725 1475
$Comp
L GND #PWR0147
U 1 1
P 12600 1575
F 0 "#PWR0147" H 12600 1325 50  0001 C CNN
F 1 "GND" H 12605 1402 50  0000 C CNN
F 2 "" H 12600 1575 50  0001 C CNN
F 3 "" H 12600 1575 50  0001 C CNN
	1    12600 1575
	1    0    0    -1  
$EndComp
Wire Wire Line
	12600 1275 12700 1275
Wire Wire Line
	12600 1275 12600 1575
Wire Wire Line
	14725 1075 14725 1175
Connection ~ 14725 1075
$Comp
L LT1963A-3.3 U31
U 1 1
P 13400 1225
F 0 "U31" H 13400 1762 60  0000 C CNN
F 1 "LT1963A-3.3" H 13400 1656 60  0000 C CNN
F 2 "Housings_SOIC:SOIC-8_3.9x4.9mm_Pitch1.27mm" H 13400 1225 60  0001 C CNN
F 3 "" H 13400 1225 60  0001 C CNN
	1    13400 1225
	1    0    0    -1  
$EndComp
$Comp
L C C95
U 1 1
P 12175 1325
F 0 "C95" H 12290 1371 50  0000 L CNN
F 1 "15u" H 12290 1280 50  0000 L CNN
F 2 "Capacitors_SMD:C_0603" H 12213 1175 50  0001 C CNN
F 3 "" H 12175 1325 50  0001 C CNN
	1    12175 1325
	1    0    0    -1  
$EndComp
$Comp
L GND #PWR0148
U 1 1
P 12175 1600
F 0 "#PWR0148" H 12175 1350 50  0001 C CNN
F 1 "GND" H 12180 1427 50  0000 C CNN
F 2 "" H 12175 1600 50  0001 C CNN
F 3 "" H 12175 1600 50  0001 C CNN
	1    12175 1600
	1    0    0    -1  
$EndComp
Wire Wire Line
	12175 1600 12175 1475
Wire Wire Line
	12175 1075 12175 1175
Wire Wire Line
	11900 1075 12700 1075
Wire Wire Line
	12700 1175 12600 1175
Wire Wire Line
	12600 1175 12600 1075
Connection ~ 12600 1075
Connection ~ 12175 1075
Wire Wire Line
	11900 1075 11900 975 
$EndSCHEMATC
